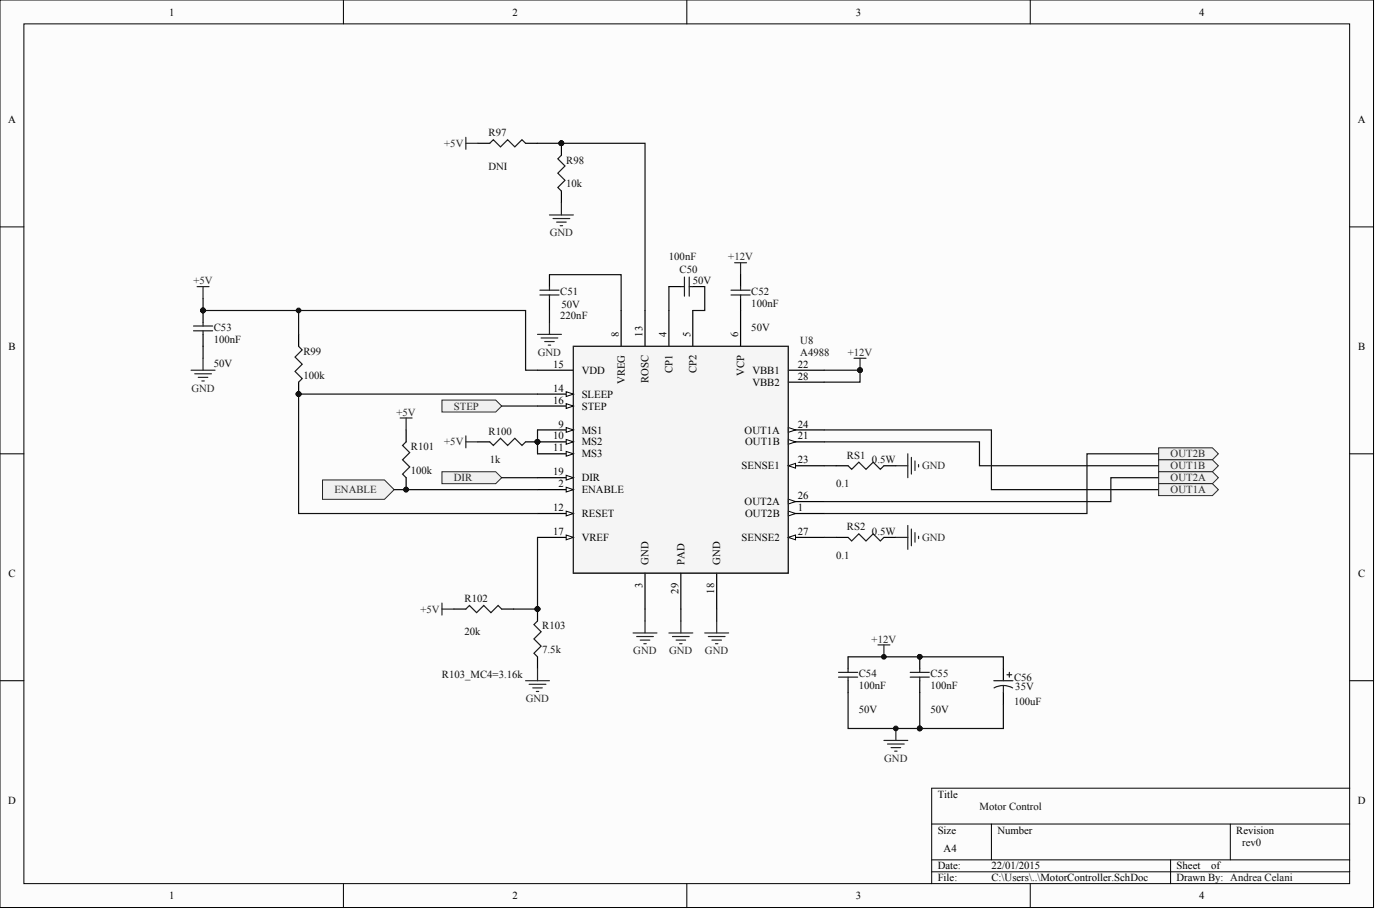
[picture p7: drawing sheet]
<svg xmlns="http://www.w3.org/2000/svg" width="979mm" height="636mm" viewBox="0 0 979 636" stroke-linecap="round" stroke-linejoin="round" font-family="sans-serif">
<g fill="#fcfcfc" stroke="#000" stroke-width=".7">
<path d="M0 0h960v634h-960z"/>
<path d="M17 17h926v600h-926z"/>
</g>
<g fill="none" stroke="#000" stroke-width=".7">
<path d="M240 0v17M480 0v17M720 0v17M0 159h17M943 159h17M0 317h17M943 317h17M0 476h17M943 476h17M943 551h-292v66M651 576h292M693 576v25"/>
<path d="M860 576v25M240 617v17M480 617v17M651 601h292M651 609h292M720 617v17M818 601v16"/>
</g>
<path d="M401 242h150v158h-150z" fill="#f5f5f5" stroke="#262626" stroke-width=".7"/>
<path d="M376 259h25M376 275h25" fill="none" stroke="#000" stroke-width=".83"/>
<path d="M396 274l5 1-5 2z" fill="#fcfcfc" stroke="#000" stroke-width=".7"/>
<path d="M376 284h25" fill="none" stroke="#000" stroke-width=".83"/>
<path d="M396 282l5 2-5 1z" fill="#fcfcfc" stroke="#000" stroke-width=".7"/>
<path d="M376 300h25" fill="none" stroke="#000" stroke-width=".83"/>
<path d="M396 299l5 1-5 2z" fill="#fcfcfc" stroke="#000" stroke-width=".7"/>
<path d="M376 309h25" fill="none" stroke="#000" stroke-width=".83"/>
<path d="M396 307l5 2-5 1z" fill="#fcfcfc" stroke="#000" stroke-width=".7"/>
<circle cx="376" cy="309" r="1.6" fill="#0e0e0e" stroke="#0e0e0e" stroke-width=".7"/>
<path d="M376 317h25" fill="none" stroke="#000" stroke-width=".83"/>
<path d="M396 315l5 2-5 2z" fill="#fcfcfc" stroke="#000" stroke-width=".7"/>
<path d="M376 334h25" fill="none" stroke="#000" stroke-width=".83"/>
<path d="M396 332l5 2-5 1z" fill="#fcfcfc" stroke="#000" stroke-width=".7"/>
<path d="M376 342h25" fill="none" stroke="#000" stroke-width=".83"/>
<path d="M396 340l5 2-5 2z" fill="#fcfcfc" stroke="#000" stroke-width=".7"/>
<path d="M376 359h25" fill="none" stroke="#000" stroke-width=".83"/>
<path d="M396 357l5 2-5 1z" fill="#fcfcfc" stroke="#000" stroke-width=".7"/>
<path d="M376 375h25" fill="none" stroke="#000" stroke-width=".83"/>
<path d="M396 374l5 1-5 2z" fill="#fcfcfc" stroke="#000" stroke-width=".7"/>
<path d="M551 375h25M451 400v25M501 400v25" fill="none" stroke="#000" stroke-width=".83"/>
<path d="M551 375l5-1v3z" fill="#fcfcfc" stroke="#000" stroke-width=".7"/>
<path d="M551 359h25" fill="none" stroke="#000" stroke-width=".83"/>
<path d="M551 357l5 2-5 1z" fill="#fcfcfc" stroke="#000" stroke-width=".7"/>
<path d="M551 350h25" fill="none" stroke="#000" stroke-width=".83"/>
<path d="M551 349l5 1-5 2z" fill="#fcfcfc" stroke="#000" stroke-width=".7"/>
<path d="M551 300h25" fill="none" stroke="#000" stroke-width=".83"/>
<path d="M551 299l5 1-5 2z" fill="#fcfcfc" stroke="#000" stroke-width=".7"/>
<path d="M551 309h25" fill="none" stroke="#000" stroke-width=".83"/>
<path d="M551 307l5 2-5 1z" fill="#fcfcfc" stroke="#000" stroke-width=".7"/>
<path d="M551 325h25" fill="none" stroke="#000" stroke-width=".83"/>
<path d="M551 325l5-1v3z" fill="#fcfcfc" stroke="#000" stroke-width=".7"/>
<g fill="none" stroke="#000" stroke-width=".83">
<path d="M384 192v8M384 209v8M434 217v25M451 217v25M468 217v25M484 217v25M518 217v25M551 259h25M551 267h25M476 400v25M317 425h9M351 425h8"/>
<path d="M376 425v9M376 459v8"/>
</g>
<g fill="none" stroke="#262626" stroke-width=".83">
<path d="M513 184h9M518 184v8M138 200h8M142 200v9M376 234h16M378 236h12M381 239h6M384 225v9M134 259h16M142 250v9M383 241h2M401 242h150v158h-150z"/>
<path d="M136 261h12M139 264h6M141 266h2M309 421v9M309 425h8M451 434v8M476 434v8M501 434v8M443 442h16M445 445h12M448 447h6M450 450h2"/>
<path d="M468 442h16M470 445h12M473 447h6M475 450h2M493 442h16M495 445h12M498 447h6M500 450h2M367 476h17M370 478h12M376 467v9M372 481h7"/>
<path d="M375 483h2"/>
</g>
<g fill="#0e0e0e" stroke="#0e0e0e" stroke-width=".7">
<circle cx="376" cy="309" r="1.6"/>
<circle cx="376" cy="425" r="1.6"/>
</g>
<path d="M377 206h14M377 203h14M384 200v3M384 206v3M326 425l2-2 5 5 5-5 5 5 5-5 3 2M376 434l-3 2 5 5-5 5 5 5-5 5 3 3" fill="none" stroke="#1c1c1c" stroke-width=".83"/>
<path d="M384 217v8M142 242v8M451 425v9M476 425v9M501 425v9" fill="none" stroke="#0e0e0e" stroke-width=".83"/>
<path d="M225 335h44l7 7-7 7h-44z" fill-rule="evenodd" fill="#f0f0f0" stroke="#262626" stroke-width=".7"/>
<path d="M334 100h8M367 100h9M392 100v8M392 133v9M468 200h8M484 200h9M209 234v8M209 267v8M284 300v9M334 309h8M367 309h9M284 334v8" fill="none" stroke="#000" stroke-width=".83"/>
<g fill="#0e0e0e" stroke="#0e0e0e" stroke-width=".7">
<circle cx="284" cy="342" r="1.6"/>
<circle cx="376" cy="309" r="1.6"/>
<circle cx="392" cy="100" r="1.6"/>
<circle cx="209" cy="275" r="1.6"/>
<circle cx="209" cy="217" r="1.6"/>
</g>
<path d="M342 100l3-2 5 5 5-5 5 5 5-5 2 2M392 108l-2 3 5 5-5 5 5 5-5 5 2 2M478 194v13M482 194v13M476 200h2M482 200h2M209 242l2 2-5 5 5 5-5 5 5 5-2 3M284 309l-3 2 5 5-5 5 5 5-5 5 3 3M342 309l3 2 5-5 5 5 5-5 5 5 2-2" fill="none" stroke="#1c1c1c" stroke-width=".83"/>
<path d="M376 100h75v117M209 217v17M468 200v17M493 200v17h-9M376 300v17" fill="none" stroke="#0e0e0e" stroke-width=".83"/>
<path d="M326 96v8M326 100h8M384 150h17M387 153h11M389 155h7M392 158h1M392 142v8M326 305v8M326 309h8" fill="none" stroke="#262626" stroke-width=".83"/>
<g fill="#f0f0f0" stroke="#262626" stroke-width=".7">
<path d="M309 279h38l4 5-4 4h-38z" fill-rule="evenodd"/>
<path d="M309 330h38l4 4-4 4h-38z" fill-rule="evenodd"/>
</g>
<g fill="none" stroke="#000" stroke-width=".83">
<path d="M518 192v8M142 217v8M518 209v8M142 234v8M584 325h9M618 325h8M584 375h9M618 375h8M593 459v8M643 459v8M593 476v8M643 476v8"/>
<path d="M701 467v9M701 484v8"/>
</g>
<g fill="none" stroke="#1c1c1c" stroke-width=".83">
<path d="M511 203h13M511 206h13M518 200v3M518 206v3M135 228h14M135 231h14M142 225v3M142 231v3M593 325l2 3 5-5 5 5 5-5 5 5 3-3M593 375l2 3 5-5 5 5 5-5 5 5 3-3M586 470h13M586 473h13"/>
<path d="M593 467v3M593 473v3M636 470h14M636 473h14M643 467v3M643 473v3M695 476h13M701 479h4l3 2M701 479h-3l-3 2M701 479v5M704 471h3M706 470v3"/>
</g>
<g fill="none" stroke="#0e0e0e" stroke-width=".83">
<path d="M384 192h50v25M142 209v8h225v42h9M576 259h25v8h-25M376 275h-167v84h167M576 300h117v42h117M576 309h109v16h125M810 317h-50v42h-184M576 325h8M810 334h-33v16h-201M276 342h100M376 375v50h-17M576 375h8"/>
<path d="M593 459h108v8M593 484v25h50M643 484v25M701 492v17h-58"/>
</g>
<g fill="none" stroke="#262626" stroke-width=".83">
<path d="M597 250h8M601 250v9M280 292h8M284 292v8M635 317v17M637 320v11M626 325h9M640 322v7M642 325v1M626 375h9M635 367v17M637 370v11"/>
<path d="M640 372v7M642 375v1M614 451h8M618 451v8M618 517h17M620 520h12M626 509v8M623 522h7M625 525h2"/>
</g>
<g fill="#0e0e0e" stroke="#0e0e0e" stroke-width=".7">
<circle cx="601" cy="259" r="1.6"/>
<circle cx="376" cy="425" r="1.6"/>
<circle cx="618" cy="459" r="1.6"/>
<circle cx="643" cy="509" r="1.6"/>
<circle cx="626" cy="509" r="1.6"/>
<circle cx="142" cy="217" r="1.6"/>
<circle cx="643" cy="459" r="1.6"/>
<circle cx="209" cy="275" r="1.6"/>
</g>
<g fill="#f0f0f0" stroke="#262626" stroke-width=".7">
<path d="M810 313h37l5 4-5 4h-37z" fill-rule="evenodd"/>
<path d="M810 321h37l5 4-5 5h-37z" fill-rule="evenodd"/>
<path d="M810 330h37l5 4-5 4h-37z" fill-rule="evenodd"/>
<path d="M810 338h37l5 4-5 4h-37z" fill-rule="evenodd"/>
</g>
<path d="M351 284h25M351 334h25" fill="none" stroke="#0e0e0e" stroke-width=".83"/>
<g font-size="7.5">
<text x="118" y="11">1</text>
<text x="358" y="11">2</text>
<text x="598" y="11">3</text>
<text x="838" y="11">4</text>
<text x="6" y="86">A</text>
<text x="949" y="86">A</text>
<text x="433" y="235" transform="rotate(-90 433 235)">8</text>
<text x="449" y="235" transform="rotate(-90 449 235)">13</text>
<text x="466" y="235" transform="rotate(-90 466 235)">4</text>
<text x="483" y="235" transform="rotate(-90 483 235)">5</text>
<text x="516" y="235" transform="rotate(-90 516 235)">6</text>
<text x="6" y="244">B</text>
<text x="949" y="244">B</text>
<text x="387" y="257">15</text>
<text x="558" y="257">22</text>
<text x="407" y="261">VDD</text>
<text x="470" y="261" transform="rotate(-90 470 261)">CP1</text>
<text x="487" y="261" transform="rotate(-90 487 261)">CP2</text>
<text x="520" y="262" transform="rotate(-90 520 262)">VCP</text>
<text x="526" y="261">VBB1</text>
<text x="437" y="268" transform="rotate(-90 437 268)">VREG</text>
<text x="453" y="267" transform="rotate(-90 453 267)">ROSC</text>
<text x="526" y="269">VBB2</text>
<text x="558" y="265">28</text>
<text x="387" y="274">14</text>
<text x="387" y="282">16</text>
<text x="407" y="278">SLEEP</text>
<text x="407" y="286">STEP</text>
<text x="390" y="299">9</text>
<text x="558" y="299">24</text>
<text x="407" y="303">MS1</text>
<text x="521" y="303">OUT1A</text>
<text x="387" y="307">10</text>
<text x="407" y="311">MS2</text>
<text x="521" y="311">OUT1B</text>
<text x="558" y="307">21</text>
<text x="387" y="315">11</text>
<text x="407" y="320">MS3</text>
<text x="558" y="324">23</text>
<text x="518" y="328">SENSE1</text>
<text x="387" y="332">19</text>
<text x="390" y="340">2</text>
<text x="407" y="336">DIR</text>
<text x="407" y="345">ENABLE</text>
<text x="521" y="353">OUT2A</text>
<text x="558" y="349">26</text>
<text x="387" y="357">12</text>
<text x="558" y="357">1</text>
<text x="407" y="361">RESET</text>
<text x="521" y="361">OUT2B</text>
<text x="387" y="374">17</text>
<text x="407" y="378">VREF</text>
<text x="518" y="378">SENSE2</text>
<text x="558" y="374">27</text>
<text x="453" y="395" transform="rotate(-90 453 395)">GND</text>
<text x="478" y="395" transform="rotate(-90 478 395)">PAD</text>
<text x="503" y="395" transform="rotate(-90 503 395)">GND</text>
<text x="6" y="403">C</text>
<text x="949" y="403">C</text>
<text x="449" y="411" transform="rotate(-90 449 411)">3</text>
<text x="474" y="415" transform="rotate(-90 474 415)">29</text>
<text x="499" y="415" transform="rotate(-90 499 415)">18</text>
<text x="655" y="557">Title</text>
<text x="6" y="561">D</text>
<text x="949" y="561">D</text>
<text x="655" y="582">Size</text>
<text x="697" y="582">Number</text>
<text x="864" y="582">Revision</text>
<text x="660" y="595">A4</text>
<text x="655" y="607">Date:</text>
<text x="693" y="607">22/01/2015</text>
<text x="822" y="607">Sheet</text>
<text x="847" y="607">of</text>
<text x="655" y="616">File:</text>
<text x="693" y="616">C:\Users\..\MotorController.SchDoc</text>
<text x="822" y="616">Drawn By: Andrea Celani</text>
<text x="118" y="628">1</text>
<text x="358" y="628">2</text>
<text x="598" y="628">3</text>
<text x="838" y="628">4</text>
</g>
<g font-size="7.5" fill="#0e0e0e">
<text x="341" y="95">R97</text>
<text x="341" y="118">DNI</text>
<text x="396" y="114">R98</text>
<text x="396" y="131">10k</text>
<text x="468" y="182">100nF</text>
<text x="475" y="191">C50</text>
<text x="484" y="199">50V</text>
<text x="392" y="206">C51</text>
<text x="525" y="206">C52</text>
<text x="392" y="215">50V</text>
<text x="525" y="214">100nF</text>
<text x="392" y="223">220nF</text>
<text x="149" y="231">C53</text>
<text x="525" y="231">50V</text>
<text x="149" y="239">100nF</text>
<text x="559" y="240">U8</text>
<text x="212" y="248">R99</text>
<text x="559" y="249">A4988</text>
<text x="149" y="256">50V</text>
<text x="212" y="264">100k</text>
<text x="341" y="304">R100</text>
<text x="287" y="315">R101</text>
<text x="342" y="324">1k</text>
<text x="592" y="320">RS1</text>
<text x="610" y="324">0.5W</text>
<text x="287" y="331">100k</text>
<text x="584" y="340">0.1</text>
<text x="592" y="370">RS2</text>
<text x="610" y="374">0.5W</text>
<text x="584" y="390">0.1</text>
<text x="325" y="420">R102</text>
<text x="325" y="444">20k</text>
<text x="379" y="440">R103</text>
<text x="379" y="456">7.5k</text>
<text x="309" y="474">R103_MC4=3.16k</text>
<text x="600" y="473">C54</text>
<text x="650" y="473">C55</text>
<text x="709" y="476">C56</text>
<text x="600" y="481">100nF</text>
<text x="650" y="481">100nF</text>
<text x="710" y="482">35V</text>
<text x="709" y="492">100uF</text>
<text x="600" y="498">50V</text>
<text x="650" y="498">50V</text>
<text x="685" y="566">Motor Control</text>
<text x="868" y="591">rev0</text>
</g>
<g font-size="7.5" fill="#262626">
<text x="311" y="103">+5V</text>
<text x="384" y="165">GND</text>
<text x="509" y="182">+12V</text>
<text x="135" y="199">+5V</text>
<text x="376" y="249">GND</text>
<text x="593" y="249">+12V</text>
<text x="134" y="274">GND</text>
<text x="317" y="286">STEP</text>
<text x="277" y="290">+5V</text>
<text x="311" y="311">+5V</text>
<text x="818" y="320">OUT2B</text>
<text x="645" y="328">GND</text>
<text x="818" y="328">OUT1B</text>
<text x="317" y="336">DIR</text>
<text x="818" y="336">OUT2A</text>
<text x="234" y="345">ENABLE</text>
<text x="818" y="345">OUT1A</text>
<text x="645" y="378">GND</text>
<text x="294" y="428">+5V</text>
<text x="609" y="449">+12V</text>
<text x="443" y="457">GND</text>
<text x="468" y="457">GND</text>
<text x="493" y="457">GND</text>
<text x="368" y="491">GND</text>
<text x="618" y="532">GND</text>
</g>
</svg>
